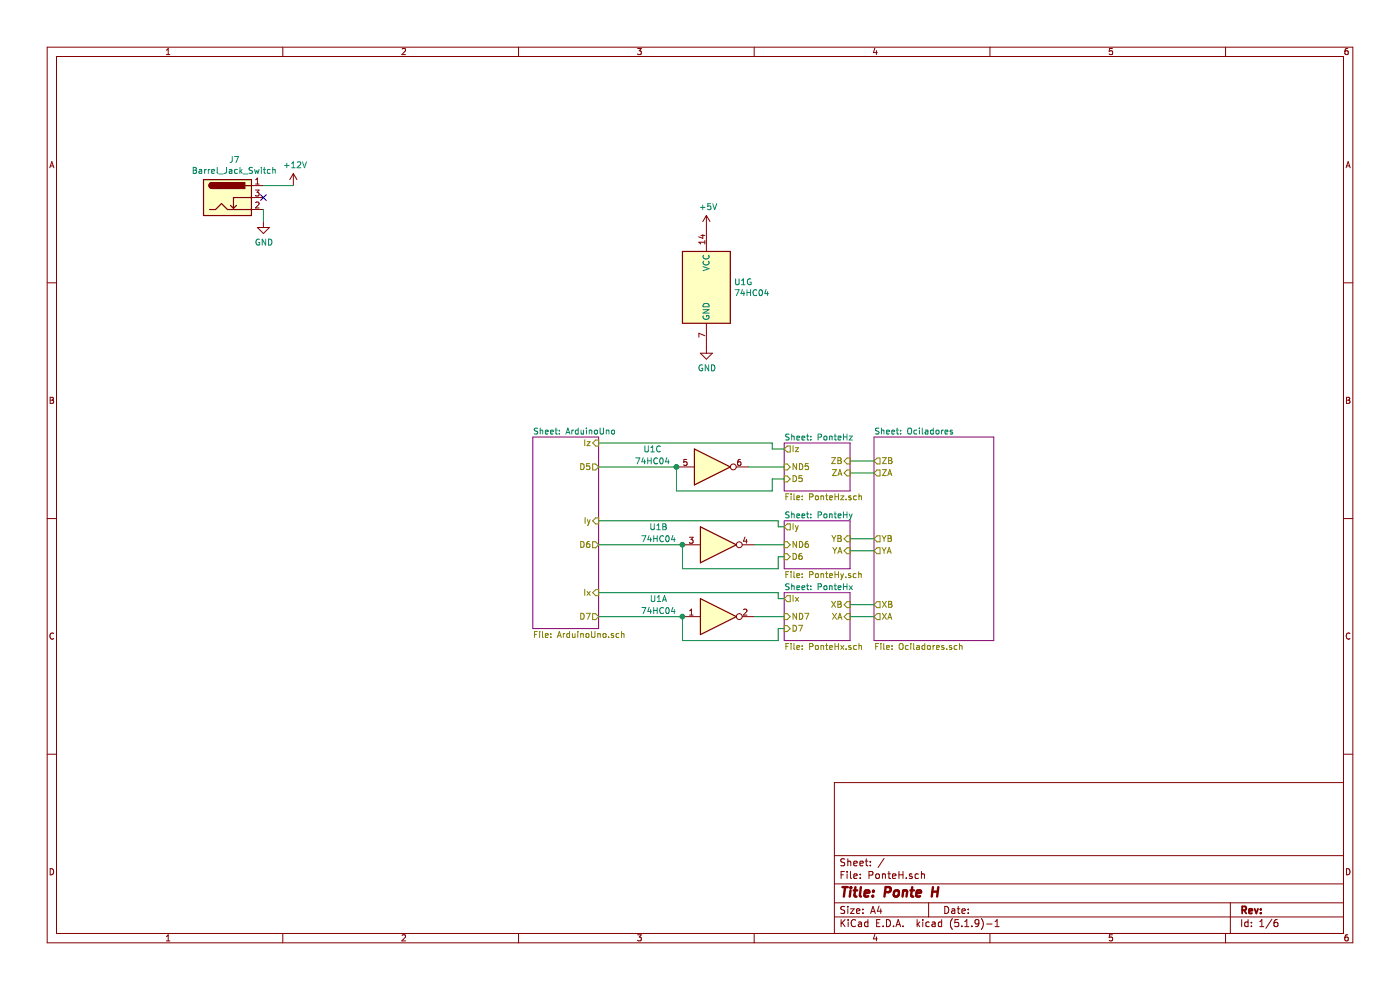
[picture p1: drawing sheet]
EESchema Schematic File Version 4
EELAYER 30 0
EELAYER END
$Descr A4 11693 8268
encoding utf-8
Sheet 1 6
Title "Ponte H"
Date ""
Rev ""
Comp ""
Comment1 ""
Comment2 ""
Comment3 ""
Comment4 ""
$EndDescr
$Sheet
S 6550 4950 550  400 
U 6220F55D
F0 "PonteHx" 50
F1 "PonteHx.sch" 50
F2 "D7" I L 6550 5250 50 
F3 "ND7" I L 6550 5150 50 
F4 "Ix" O L 6550 5000 50 
F5 "XA" I R 7100 5150 50 
F6 "XB" I R 7100 5050 50 
$EndSheet
$Sheet
S 6550 4350 550  400 
U 6220F5F2
F0 "PonteHy" 50
F1 "PonteHy.sch" 50
F2 "D6" I L 6550 4650 50 
F3 "ND6" I L 6550 4550 50 
F4 "Iy" O L 6550 4400 50 
F5 "YA" I R 7100 4600 50 
F6 "YB" I R 7100 4500 50 
$EndSheet
$Sheet
S 6550 3700 550  400 
U 6220F661
F0 "PonteHz" 50
F1 "PonteHz.sch" 50
F2 "D5" I L 6550 4000 50 
F3 "ND5" I L 6550 3900 50 
F4 "Iz" O L 6550 3750 50 
F5 "ZA" I R 7100 3950 50 
F6 "ZB" I R 7100 3850 50 
$EndSheet
$Sheet
S 7300 3650 1000 1700
U 623A29C5
F0 "Ociladores" 50
F1 "Ociladores.sch" 50
F2 "XA" O L 7300 5150 50 
F3 "XB" O L 7300 5050 50 
F4 "YA" O L 7300 4600 50 
F5 "YB" O L 7300 4500 50 
F6 "ZA" O L 7300 3950 50 
F7 "ZB" O L 7300 3850 50 
$EndSheet
Wire Wire Line
	7300 5050 7100 5050
Wire Wire Line
	7300 5150 7100 5150
Wire Wire Line
	7300 4500 7100 4500
Wire Wire Line
	7300 4600 7100 4600
Wire Wire Line
	7300 3850 7100 3850
Wire Wire Line
	7300 3950 7100 3950
$Comp
L 74xx:74HC04 U1
U 1 1
P 6000 5150
F 0 "U1" H 5500 5300 50  0000 C CNN
F 1 "74HC04" H 5500 5200 50  0000 C CNN
F 2 "Package_DIP:DIP-14_W7.62mm_Socket_LongPads" H 6000 5150 50  0001 C CNN
F 3 "https://assets.nexperia.com/documents/data-sheet/74HC_HCT04.pdf" H 6000 5150 50  0001 C CNN
	1    6000 5150
	1    0    0    -1  
$EndComp
$Comp
L 74xx:74HC04 U1
U 2 1
P 6000 4550
F 0 "U1" H 5500 4700 50  0000 C CNN
F 1 "74HC04" H 5500 4600 50  0000 C CNN
F 2 "Package_DIP:DIP-14_W7.62mm_Socket_LongPads" H 6000 4550 50  0001 C CNN
F 3 "https://assets.nexperia.com/documents/data-sheet/74HC_HCT04.pdf" H 6000 4550 50  0001 C CNN
	2    6000 4550
	1    0    0    -1  
$EndComp
$Comp
L 74xx:74HC04 U1
U 3 1
P 5950 3900
F 0 "U1" H 5450 4050 50  0000 C CNN
F 1 "74HC04" H 5450 3950 50  0000 C CNN
F 2 "Package_DIP:DIP-14_W7.62mm_Socket_LongPads" H 5950 3900 50  0001 C CNN
F 3 "https://assets.nexperia.com/documents/data-sheet/74HC_HCT04.pdf" H 5950 3900 50  0001 C CNN
	3    5950 3900
	1    0    0    -1  
$EndComp
$Comp
L 74xx:74HC04 U1
U 7 1
P 5900 2400
F 0 "U1" H 6130 2446 50  0000 L CNN
F 1 "74HC04" H 6130 2355 50  0000 L CNN
F 2 "Package_DIP:DIP-14_W7.62mm_Socket_LongPads" H 5900 2400 50  0001 C CNN
F 3 "https://assets.nexperia.com/documents/data-sheet/74HC_HCT04.pdf" H 5900 2400 50  0001 C CNN
	7    5900 2400
	1    0    0    -1  
$EndComp
$Comp
L power:GND #PWR0101
U 1 1
P 5900 2900
F 0 "#PWR0101" H 5900 2650 50  0001 C CNN
F 1 "GND" H 5905 2727 50  0000 C CNN
F 2 "" H 5900 2900 50  0001 C CNN
F 3 "" H 5900 2900 50  0001 C CNN
	1    5900 2900
	1    0    0    -1  
$EndComp
$Comp
L power:+5V #PWR0102
U 1 1
P 5900 1900
F 0 "#PWR0102" H 5900 1750 50  0001 C CNN
F 1 "+5V" H 5915 2073 50  0000 C CNN
F 2 "" H 5900 1900 50  0001 C CNN
F 3 "" H 5900 1900 50  0001 C CNN
	1    5900 1900
	1    0    0    -1  
$EndComp
Wire Wire Line
	6250 3900 6550 3900
Wire Wire Line
	6300 4550 6550 4550
Wire Wire Line
	6300 5150 6550 5150
Wire Wire Line
	6550 4000 6450 4000
Wire Wire Line
	6450 4000 6450 4100
Wire Wire Line
	6450 4100 5650 4100
Wire Wire Line
	5650 4100 5650 3900
Wire Wire Line
	6550 4650 6500 4650
Wire Wire Line
	6500 4650 6500 4750
Wire Wire Line
	6500 4750 5700 4750
Wire Wire Line
	5700 4750 5700 4550
Wire Wire Line
	6550 5250 6500 5250
Wire Wire Line
	6500 5250 6500 5350
Wire Wire Line
	6500 5350 5700 5350
Wire Wire Line
	5700 5350 5700 5150
$Sheet
S 4450 3650 550  1600
U 623CCD4D
F0 "ArduinoUno" 50
F1 "ArduinoUno.sch" 50
F2 "D7" O R 5000 5150 50 
F3 "D6" O R 5000 4550 50 
F4 "D5" O R 5000 3900 50 
F5 "Ix" I R 5000 4950 50 
F6 "Iy" I R 5000 4350 50 
F7 "Iz" I R 5000 3700 50 
$EndSheet
Wire Wire Line
	5000 3900 5650 3900
Connection ~ 5650 3900
Wire Wire Line
	5000 4550 5700 4550
Connection ~ 5700 4550
Wire Wire Line
	5000 5150 5700 5150
Connection ~ 5700 5150
Wire Wire Line
	6550 5000 6500 5000
Wire Wire Line
	6500 5000 6500 4950
Wire Wire Line
	6500 4950 5000 4950
Wire Wire Line
	6550 4400 6500 4400
Wire Wire Line
	6500 4400 6500 4350
Wire Wire Line
	6500 4350 5000 4350
Wire Wire Line
	6550 3750 6450 3750
Wire Wire Line
	6450 3750 6450 3700
Wire Wire Line
	6450 3700 5000 3700
$Comp
L Connector:Barrel_Jack_Switch J7
U 1 1
P 1900 1650
F 0 "J7" H 1957 1967 50  0000 C CNN
F 1 "Barrel_Jack_Switch" H 1957 1876 50  0000 C CNN
F 2 "Connector_BarrelJack:BarrelJack_Wuerth_6941xx301002" H 1950 1610 50  0001 C CNN
F 3 "~" H 1950 1610 50  0001 C CNN
	1    1900 1650
	1    0    0    -1  
$EndComp
$Comp
L power:GND #PWR0128
U 1 1
P 2200 1850
F 0 "#PWR0128" H 2200 1600 50  0001 C CNN
F 1 "GND" H 2205 1677 50  0000 C CNN
F 2 "" H 2200 1850 50  0001 C CNN
F 3 "" H 2200 1850 50  0001 C CNN
	1    2200 1850
	1    0    0    -1  
$EndComp
Wire Wire Line
	2200 1750 2200 1850
$Comp
L power:+12V #PWR0129
U 1 1
P 2450 1550
F 0 "#PWR0129" H 2450 1400 50  0001 C CNN
F 1 "+12V" H 2465 1723 50  0000 C CNN
F 2 "" H 2450 1550 50  0001 C CNN
F 3 "" H 2450 1550 50  0001 C CNN
	1    2450 1550
	1    0    0    -1  
$EndComp
Wire Wire Line
	2200 1550 2450 1550
NoConn ~ 2200 1650
$EndSCHEMATC
